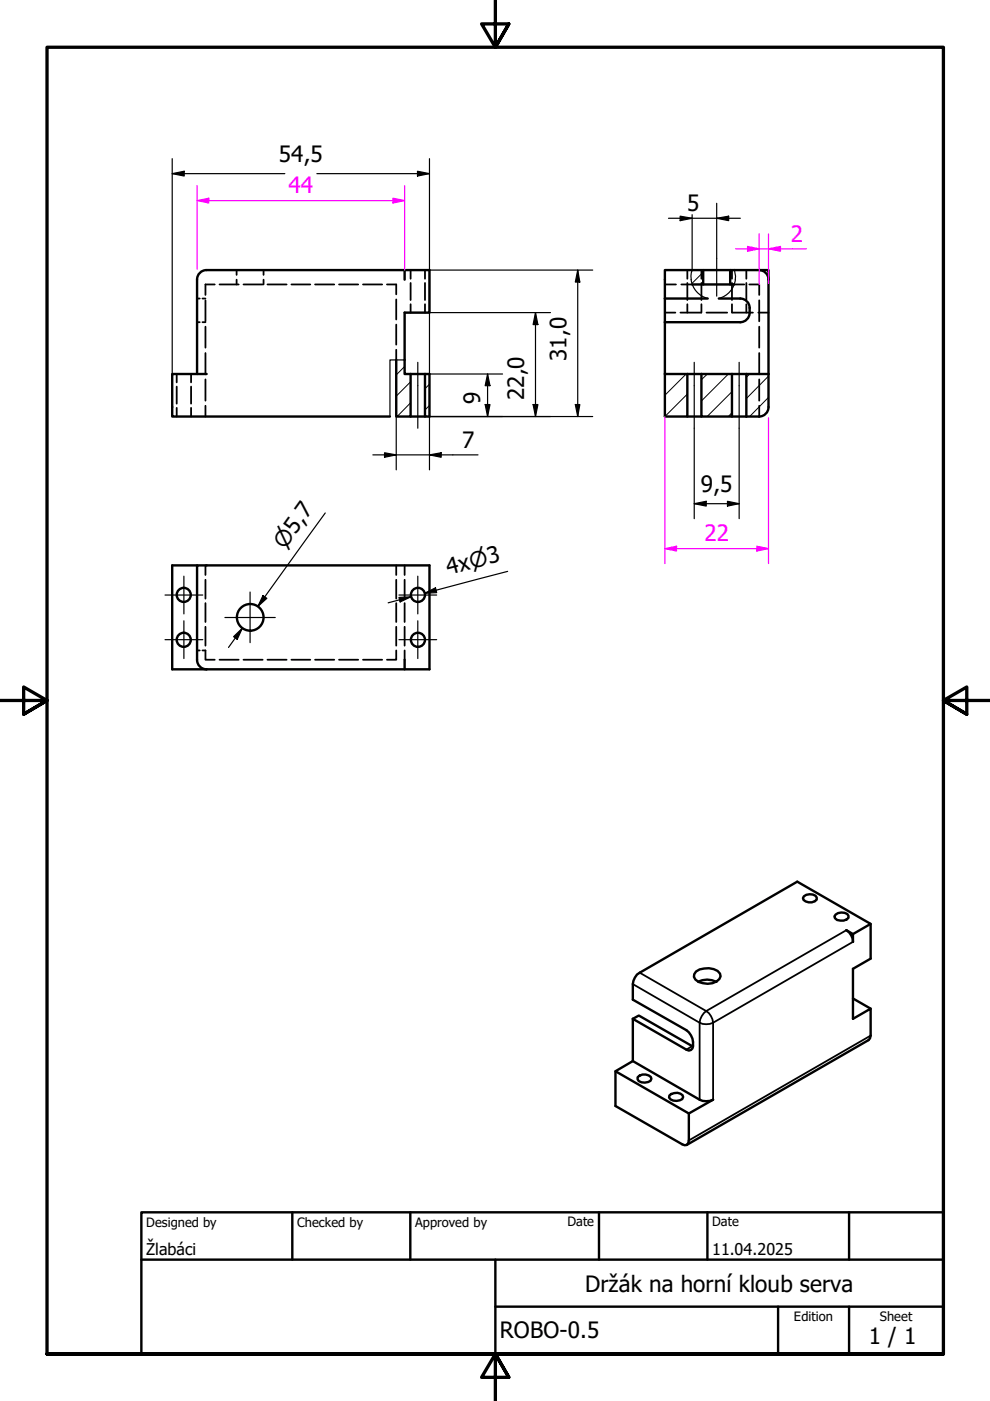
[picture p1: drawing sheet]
<svg xmlns="http://www.w3.org/2000/svg" width="210mm" height="297mm" viewBox="0 0 210 297" stroke-linecap="round" stroke-linejoin="round" font-family="sans-serif">
<!-- layer: Hatch (ISO) -->
<g fill="none" stroke="#000" stroke-width=".21">
<path d="M149.1 57.7l-2.4 2.4M85.8 77.7l-1.8 1.8M141 79.3h.1M145.5 79.3l-4.5 4.5M150 79.3l-1.3 1.2M154.4 79.3l-5.7 5.7M155.7 60.1l-.2 .2M158.9 79.3l-.7 .7M162.9 79.7l-4.7 4.8M87.1 85.4l-2.9 2.9M87.1 80.9l-3.1 3.1M91.1 86l-1 .9"/>
<path d="M91.1 81.5l-1 .9M145.7 88l-.2 .3M145.7 83.6l-4.7 4.7M155.2 83l-5.3 5.3M155.2 87.5l-.8 .8M162.9 84.3l-4 4"/>
</g>
<!-- layer: Break Line (ISO) -->
<path d="M146.5 59.3a4.7 4.7 0 0 0 3.6 4M146.7 57.3l-.2 1.2 .1 .8M155.7 57.3l.3 1.2-.1 .8M155.9 59.3a4.7 4.7 0 0 1-3.5 4M85.8 76.3h-3.1v12" fill="none" stroke="#000" stroke-width=".25"/>
<!-- layer: Hidden (ISO) -->
<g fill="none" stroke="#000" stroke-width=".38">
<path d="M50.2 57.3v1M50.2 59.3v1M55.9 57.3v1M55.9 59.3v1M87.1 57.3v1.8M87.1 60v3.6M90.1 57.3v1.8M90.1 60v3.6M145.7 57.3v1.8M145.7 60v3.6M148.7 57.3v1.8M148.7 60v3.6"/>
<path d="M155.2 57.3v1.8M155.2 60v3.6M158.2 57.3v1.8M158.2 60v3.6M37.5 79.3v1.8M40.5 79.3v1.8M41.8 63.3h.6M41.8 68.3h.6M42.9 63.3h.7M42.9 68.3h.7M43.6 63.7v4.4M43.6 69.3v4.4"/>
<path d="M43.6 74.9v4.5M45.5 60.3h-1.9v2.2M46.5 60.3h4.1M51.6 60.3h4.1M56.7 60.3h4.1M61.8 60.3h4M66.8 60.3h4.1M71.9 60.3h4M77 60.3h4M82 60.3h2v2.1M84 63.5v4.2M84 68.8v4.3"/>
<path d="M84 74.2v2.1M87.1 64.5v1.8M90.1 64.5v1.8M141 60.3h2.3M141 66.3h2.2M144.3 66.3h4.4M144.5 60.3h2.2M145.7 64.5v1.8M148.7 64.5v1.8M149.8 66.3h4.4M155.2 64.5v1.8M155.3 66.3h4.3"/>
<path d="M155.6 60.3h2.2M158.2 64.5v1.8M158.9 60.3h2.1v2.2M160.8 66.3h2.1M161 63.7v4.4M161 69.3v4.4M161 74.9v4.5M37.5 82v3.6M37.5 86.5v1.8M40.5 82v3.6M40.5 86.5v1.8M43.6 80.4v4.5"/>
<path d="M43.6 86v2.3M161 80.4v4.5M161 86v2.3M43.6 119.9v2M84 119.9v2M85.8 119.9v2M41.8 137.9h.6M42.9 137.9h.7v2h1.9M43.6 122.9v4M43.6 127.9v4M43.6 132.9v4M46.5 139.9h4.1"/>
<path d="M51.6 139.9h4.1M56.7 139.9h4.1M61.8 139.9h4M66.8 139.9h4.1M71.9 139.9h4M77 139.9h4M84 137.9v2h-2M84 122.9v4M84 127.9v4M84 132.9v4M85.8 122.9v4M85.8 127.9v4"/>
<path d="M85.8 132.9v4M85.8 137.9v2"/>
</g>
<!-- layer: Visible (ISO) -->
<g fill="none" stroke="#000" stroke-width=".51">
<path d="M41.8 59.3v20M43.8 57.3a2 2 0 0 0-2 2M43.8 57.3h47.3v9h-5.3v13h1.3M85.8 57.3v2M149.1 57.3h5.7M160.9 57.3a2 2 0 0 1 2 2M43.8 79.3h-7.3v9h46.2M84 76.3v12h3.1v-9M87.1 79.3h4v9h-1v-9M141 79.3h21.9M141 63.3h9.1M146.7 60.3h2.4v-3h-8.1v31h4.7v-9"/>
<path d="M148.7 79.3v9h6.5v-9M149.1 60.3h5.7M152.4 63.3h4.5a2 2 0 0 1 2 2M155.6 60.3h-.8v-3h8.1v29a2 2 0 0 1-2 2M158.2 79.3v9M158.9 66.3a2 2 0 0 1-2 2h-15.9M158.9 65.3v1M87.1 88.3h3M145.7 88.3h3M155.2 88.3h5.8M41.8 119.9h-5.3v22h49.3M85.8 139.9v2h5.3v-22h-49.3v20a2 2 0 0 0 2 2"/>
<path d="M170.4 190a1.94 1.94 0 0 1 2.8 .3v.4a1.97 1.97 0 0 1-2.8 .1l-.2-.4zM177.2 193.9a1.94 1.94 0 0 1 2.7 .3v.4a2.03 2.03 0 0 1-2.9 .1l-.1-.4zM179.5 197.2l1.3 .8v1.7a3 3 0 0 0-1.3-2.5zM184.6 195.9l-3.8 2.1M134.2 216l11.3 6.6 .5 .1 .5-.1a2.53 2.53 0 0 0 0-3.1l-1-1.1-11.3-6.5v-3.3a3.1 3.1 0 0 1 1.4-2.4l33.4-19.3 15.6 9v7.3l-3.8 2.2v10.6l3.8-2.1v5.7l-.1 .5-.4 .4-38.5 22.2M134.2 216l1.2-.7 11.5 6.6M134.2 216v9M147.6 206a4.5 4.5 0 0 1 4.5-.1l.6 .5 .1 .6a2.58 2.58 0 0 1-2.7 1.6 2.82 2.82 0 0 1-3-1.5l.1-.5zM148 208.1a4.3 4.3 0 0 1 3.8 0M180.8 211.7l3.8 2.2M130.5 227.1l3.7-2.1 14.1 8.2a3.4 3.4 0 0 0 2.9 0l-5.2 2.9v5.7l-.1 .6-.3 .3-.4 .1-14.7-8.3zM130.5 227.1l15.5 9"/>
<path d="M135.2 228.4a1.97 1.97 0 0 1 2.8-.1l.1 .4a1.65 1.65 0 0 1-2.1 .8l-.6-.3-.2-.4zM141.9 232.3a2.15 2.15 0 0 1 2.8-.1l.1 .4a1.65 1.65 0 0 1-2.1 .7l-.5-.2-.3-.4z"/>
<circle cx="39" cy="135.7" r="1.49"/>
<circle cx="39" cy="126.1" r="1.49"/>
<circle cx="53.1" cy="130.9" r="2.83"/>
<circle cx="88.6" cy="135.7" r="1.49"/>
<circle cx="88.6" cy="126.1" r="1.49"/>
</g>
<!-- layer: Visible Narrow (ISO) -->
<path d="M179.5 197.2l-29.8 17.2M180.8 199.7l-29.6 17.1v16.4M134.2 208.6l14.1 8.2v16.4M135.6 206.2l14.1 8.2M149.2 214.8l.5-.4a3.3 3.3 0 0 1 1.5 2.4 3.4 3.4 0 0 1-2.9 0l.2-.7zM184.6 219.6l-38.6 22.2M146.7 221.8l-1.2 .8" fill="none" stroke="#000" stroke-width=".38"/>
<!-- layer: Border (ISO) -->
<path d="M105 0v10l-2.9-4.9h5.8l-2.9 4.9 2.9-4.9M0 148.5h10l-5-2.8v5.7l5-2.9-5 2.9M210 148.5h-10l5-2.8v5.7l-5-2.9 5 2.9M10 287.1v-277.1h190v277.1h-190h190M107.9 292l-2.9-4.9 2.9 4.9h-5.8l2.9-4.9v9.9" fill="none" stroke="#000" stroke-width=".7"/>
<!-- layer: Title (ISO) -->
<path d="M30 257h170v30.1h-170zM62 257v10.1M87 257v10.1M127 257v10.1M150 257v10.1M180 257v10.1M30 267.1h170M105 277h95M105 267.1v20M165 277v10.1M180 277v10.1" fill="none" stroke="#000" stroke-width=".51"/>
<!-- layer: Centerline (ISO) -->
<path d="M152 54.8v8M88.6 76.8v14M147.2 76.8v14M156.7 76.8v14" fill="none" stroke="#000" stroke-width=".25"/>
<!-- layer: Center Mark (ISO) -->
<path d="M35 126.2h8M35 135.6h8M39 122.2v8M39 131.6v8M47.7 130.9h10.7M53 125.5v10.8M84.6 126.2h8M84.6 135.6h8M88.6 122.2v8M88.6 131.6v8" fill="none" stroke="#000" stroke-width=".25"/>
<!-- layer: Dimension (ISO) -->
<g fill="none" stroke="#000" stroke-width=".25">
<path d="M36.5 36.8l2.6-.5v1zM36.5 36.8h23.9M36.5 33.6v45.7M67.2 36.8h23.9M88.5 36.3l2.6 .5-2.6 .5zM91.1 33.6v45.7h15.5M85.8 57.3h39.9M122.5 57.3l.4 2.5h-.9zM122.5 57.3v31M85.8 66.3h30.9M103.4 79.3l.5 2.5h-1zM103.4 79.3v9"/>
<path d="M113.5 66.3l.5 2.5h-1zM113.5 66.3v22M91.1 88.3h34.6M102.9 85.8h1l-.5 2.5zM113 85.8h1l-.5 2.5zM122 85.8h.9l-.4 2.5z"/>
</g>
<path d="M36.5 36.8l2.6-.5v1zM88.5 36.3l2.6 .5-2.6 .5zM122.5 57.3l.4 2.5h-.9zM113.5 66.3l.5 2.5h-1zM102.9 85.8h1l-.5 2.5zM103.4 79.3l.5 2.5h-1zM113 85.8h1l-.5 2.5zM122 85.8h.9l-.4 2.5z" fill="#000"/>
<path d="M41.8 42.5h2.5" fill="none" stroke="#f0f" stroke-width=".25"/>
<path d="M41.8 42.5l2.5-.5v1z" fill="#f0f"/>
<path d="M41.8 42.5l2.5-.5v1zM83.3 42.5h2.5" fill="none" stroke="#f0f" stroke-width=".25"/>
<path d="M83.3 42l2.5 .5-2.5 .5z" fill="#f0f"/>
<path d="M41.8 39.4v17.7M85.8 39.4v17.9M44.3 42.5h39M83.3 42l2.5 .5-2.5 .5zM158.5 52.8h2.5" fill="none" stroke="#f0f" stroke-width=".25"/>
<path d="M79.1 96.4h22.2M81.5 96l2.5 .4-2.5 .6zM84 88.3v11.3M91.1 96.4l2.4-.4v1zM91.1 88.3v11.3" fill="none" stroke="#000" stroke-width=".25"/>
<path d="M81.5 96l2.5 .4-2.5 .6zM91.1 96.4l2.4-.4v1z" fill="#000"/>
<path d="M158.5 52.2l2.5 .6-2.5 .5z" fill="#f0f"/>
<path d="M158.5 52.2l2.5 .6-2.5 .5zM162.9 52.8h2.6" fill="none" stroke="#f0f" stroke-width=".25"/>
<path d="M162.9 52.8l2.6-.6v1.1z" fill="#f0f"/>
<path d="M156 52.8h2.5M161 52.8h1.9M161 49.6v10.7M162.9 52.8l2.6-.6v1.1zM162.9 49.6v10.5M165.5 52.8h5.5M141 116.3h2.4" fill="none" stroke="#f0f" stroke-width=".25"/>
<path d="M141 116.3l2.4-.5v1z" fill="#f0f"/>
<path d="M141 116.3l2.4-.5v1zM160.5 116.3h2.4" fill="none" stroke="#f0f" stroke-width=".25"/>
<path d="M160.5 115.8l2.4 .5-2.4 .5z" fill="#f0f"/>
<path d="M141 88.3v31.2M162.9 88.6v30.9M143.4 116.3h17.1M160.5 115.8l2.4 .5-2.4 .5z" fill="none" stroke="#f0f" stroke-width=".25"/>
<g fill="none" stroke="#000" stroke-width=".25">
<path d="M141.7 46.3h15.3M144.2 45.8l2.5 .5-2.5 .5zM146.7 45.5v11.8M152 46.3l2.5-.5v1zM152 43.1v11.7M147.2 90.8v19.2M156.7 90.8v19.2M69 108.8l-14.3 19.8 1.4-2.1M147.2 106.8l2.5-.5v1zM147.2 106.8h9.5M154.2 106.3l2.5 .5-2.5 .5zM49.5 135l1.9-1.8-1.1 2.4z"/>
<path d="M51.4 133.2l-2.9 4.1M55.8 126.3l.8 .6-1.9 1.7zM84.6 126.7l2.5-.2-2.3 1.1zM87.1 126.5l-4.8 1.3M90 125.8l2.3-1.2 .3 1.1zM107.6 121.1l-17.6 4.7 2.5-.7"/>
</g>
<path d="M144.2 45.8l2.5 .5-2.5 .5zM152 46.3l2.5-.5v1zM147.2 106.8l2.5-.5v1zM154.2 106.3l2.5 .5-2.5 .5zM49.5 135l1.9-1.8-1.1 2.4zM55.8 126.3l.8 .6-1.9 1.7zM84.6 126.7l2.5-.2-2.3 1.1zM90 125.8l2.3-1.2 .3 1z" fill="#000"/>
<g font-size="4.8">
<text x="59.1" y="34.4">54,5</text>
<text x="145.7" y="44.7">5</text>
<text x="120.1" y="76.5" transform="rotate(-90 120.1 76.5)">31,0</text>
<text x="101.8" y="85.6" transform="rotate(-90 101.8 85.6)">9</text>
<text x="111.1" y="84.8" transform="rotate(-90 111.1 84.8)">22,0</text>
<text x="98" y="94.9">7</text>
<text x="148.6" y="104.4">9,5</text>
<text x="95.1" y="122" transform="rotate(-15 95.1 122)">4x⌀3</text>
<text x="124.1" y="274">Držák na horní kloub serva</text>
<text x="106" y="283.8">ROBO-0.5</text>
<text x="184.2" y="285">1 / 1</text>
</g>
<g font-size="4.8" fill="#f0f">
<text x="61.2" y="41">44</text>
<text x="167.6" y="51.2">2</text>
<text x="149.4" y="114.8">22</text>
</g>
<text font-size="4.6" x="60.4" y="116.6" transform="rotate(-54 60.4 116.6)">⌀5,7</text>
<g font-size="3.4">
<text x="31" y="266">Žlabáci</text>
<text x="151" y="266">11.04.2025</text>
</g>
<g font-size="2.7">
<text x="31" y="260.1">Designed by</text>
<text x="63" y="260.1">Checked by</text>
<text x="88" y="260.1">Approved by</text>
<text x="120.3" y="260">Date</text>
<text x="151" y="260">Date</text>
<text x="168.3" y="280.1">Edition</text>
<text x="186.6" y="280.1">Sheet</text>
</g>
</svg>
